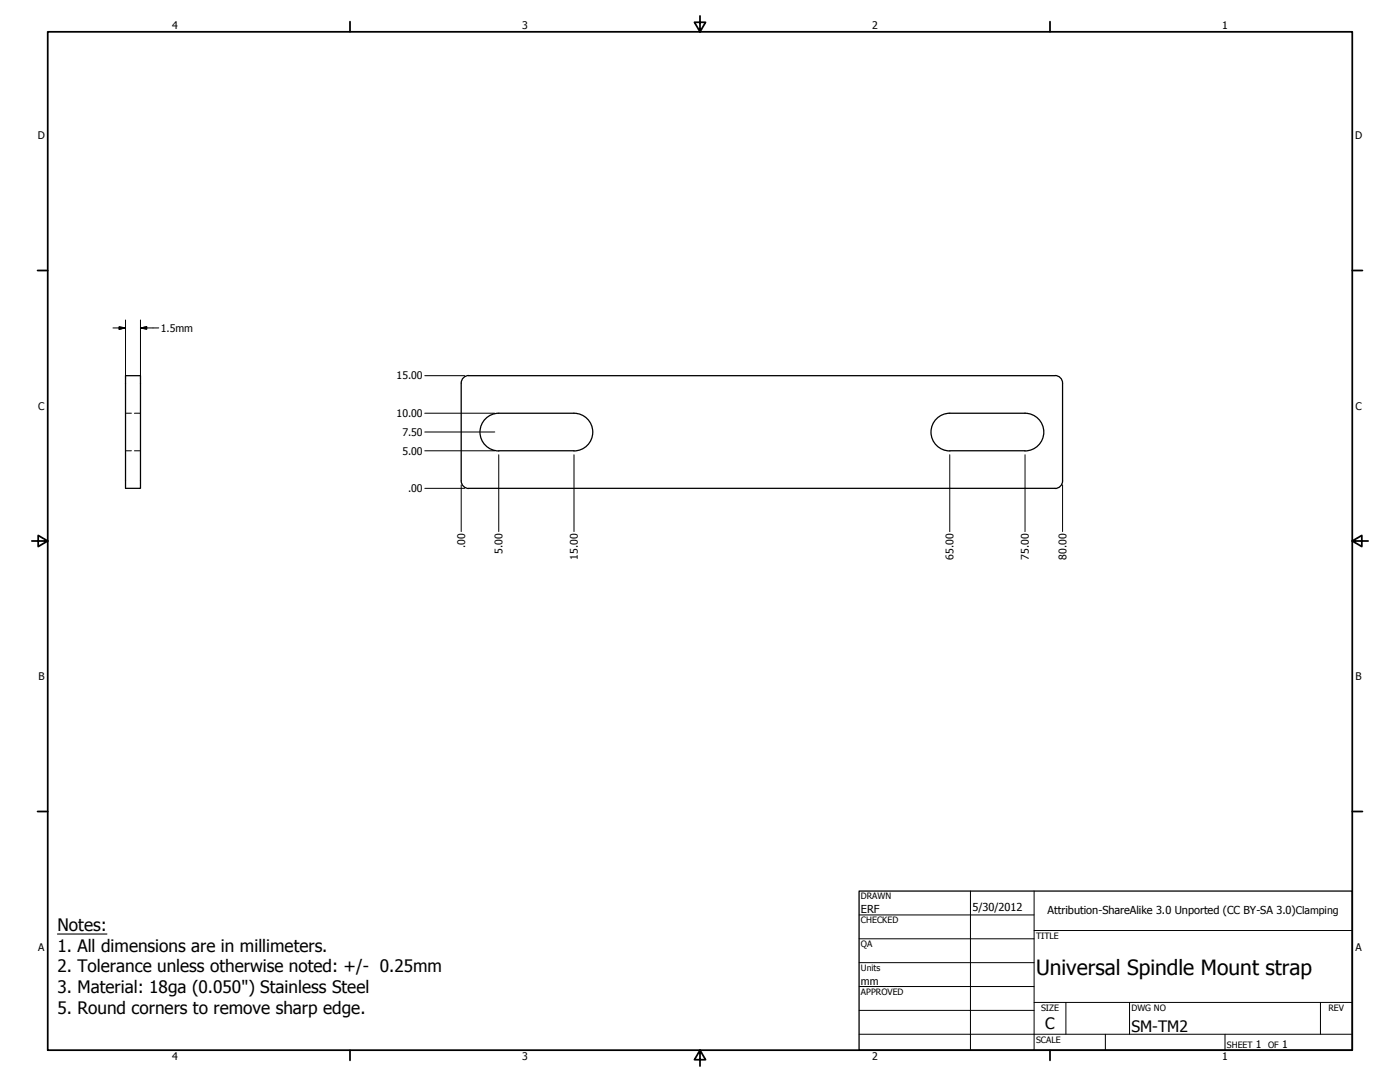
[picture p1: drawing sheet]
<svg xmlns="http://www.w3.org/2000/svg" width="559mm" height="432mm" viewBox="0 0 559 432" stroke-linecap="round" stroke-linejoin="round" font-family="sans-serif">
<!-- layer: Visible (ANSI) -->
<path d="M50.1 149.9h6v45h-6zM193.4 167.5l.8-.7a7.5 7.5 0 0 1 4.9-1.9h30a7.5 7.5 0 0 1 7.5 7.5 7.5 7.5 0 0 1-7.5 7.5l-30 .1a7.5 7.5 0 0 1-6.8-4.4 7.5 7.5 0 0 1 1.1-8.1zM373.4 167.5l.8-.7a7.5 7.5 0 0 1 4.9-1.9h30a7.5 7.5 0 0 1 7.5 7.5 7.5 7.5 0 0 1-7.5 7.5l-30 .1a7.5 7.5 0 0 1-6.8-4.4 7.5 7.5 0 0 1 1.1-8.1zM187.1 194.9h234M187.1 194.9l-1.9-.6a3 3 0 0 1-1.1-2.4v-39l.6-1.9a2.71 2.71 0 0 1 2.4-1.1h234.7l1.7 1.1 .6 1.9v39a3 3 0 0 1-3 3" fill="none" stroke="#000" stroke-width=".51"/>
<!-- layer: Hidden (ANSI) -->
<path d="M50.1 164.9h2.4M50.1 179.9h2.4M53.7 164.9h2.4M53.7 179.9h2.4" fill="none" stroke="#000" stroke-width=".4"/>
<!-- layer: Border (ANSI) -->
<g fill="none" stroke="#000" stroke-width=".7">
<path d="M19 12.7h520.8v406.4h-520.8zM139.7 8.6v4.1M279.4 6.3v6.4l-2.2-3.8h4.4l-2.2 3.8M419.1 8.6v4.1M15 107.9h4M539.8 107.9h4M12.7 215.9h6.3l-3.8-2.2v4.4l3.8-2.2M539.8 215.9l3.8 2.2v-4.4l-3.8 2.2h6.3M15 323.8h4M539.8 323.8h4M139.7 419.1v4.1M279.4 419.1l2.2 3.8h-4.4l2.2-3.8v6.3"/>
<path d="M419.1 419.1v4.1"/>
</g>
<!-- layer: Title (ANSI) -->
<g fill="none" stroke="#000" stroke-width=".4">
<path d="M387.3 355.6v63.5M412.7 355.6v63.5M342.9 365.1h69.8M342.9 374.6h69.8M412.7 371.3h127.1M342.9 384.2h69.8M342.9 393.7h69.8M342.9 412.7h196.9M342.9 403.2h69.8M412.7 400h127.1M425.4 400v12.7M441.2 412.7v6.4"/>
<path d="M450.8 400v12.7M488.9 412.7v6.4M527 400v12.7"/>
</g>
<path d="M342.9 355.6h196.9v63.5h-196.9z" fill="none" stroke="#000" stroke-width=".51"/>
<!-- layer: Symbol (ANSI) -->
<path d="M22.9 372.7h19.8" fill="none" stroke="#000" stroke-width=".44"/>
<!-- layer: Dimension (ANSI) -->
<g fill="none" stroke="#000" stroke-width=".4">
<path d="M45.1 130.9h5M47.6 130.4l2.5 .5-2.5 .5zM50.1 127.7v23.6M56.1 130.9l2.4-.5v1zM56.1 130.9h7.3M56.1 127.7v23.6M169.5 149.9h16M169.5 179.9h28M169.5 172.4h28M169.5 164.9h28M169.5 194.9h16M184.1 193.5v18.7"/>
<path d="M199.1 181.5v30.7M229.1 181.5v30.7M379.1 181.5v30.7M409.1 181.5v30.7M424.1 193.5v18.7"/>
</g>
<path d="M47.6 131.4l2.5-.5zM47.6 130.4l2.5 .5-2.5 .5zM56.1 130.9l2.4-.5zM56.1 130.9l2.4-.5v1z" fill="#000" stroke="#000" stroke-width=".4"/>
<text font-size="8.4" x="413.5" y="389.1">Universal Spindle Mount strap</text>
<g font-size="6.9">
<text x="22.9" y="371.6">Notes:</text>
<text x="22.9" y="379.9">1. All dimensions are in millimeters.</text>
<text x="22.9" y="388">2. Tolerance unless otherwise noted: +/- 0.25mm</text>
<text x="22.9" y="396.3">3. Material: 18ga (0.050&quot;) Stainless Steel</text>
<text x="22.9" y="404.6">5. Round corners to remove sharp edge.</text>
</g>
<g font-size="6.3">
<text x="417.2" y="410.6">C</text>
<text x="451.6" y="411.9">SM-TM2</text>
</g>
<g font-size="4.4">
<text x="343.7" y="364.4">ERF</text>
<text x="388.1" y="363.7">5/30/2012</text>
<text x="418.1" y="364.7">Attribution-ShareAlike 3.0 Unported (CC BY-SA 3.0)Clamping</text>
</g>
<g font-size="4.2">
<text x="68.7" y="11.7">4</text>
<text x="208.4" y="11.7">3</text>
<text x="348.1" y="11.7">2</text>
<text x="487.8" y="11.7">1</text>
<text x="15.1" y="55.5">D</text>
<text x="540.9" y="55.5">D</text>
<text x="64.2" y="132.4">1.5mm</text>
<text x="158.3" y="151.4">15.00</text>
<text x="15.2" y="163.4">C</text>
<text x="158.3" y="166.4">10.00</text>
<text x="541" y="163.4">C</text>
<text x="160.6" y="173.9">7.50</text>
<text x="160.6" y="181.4">5.00</text>
<text x="162.9" y="196.4">.00</text>
<text x="185.6" y="218.8" transform="rotate(-90 185.6 218.8)">.00</text>
<text x="200.6" y="221" transform="rotate(-90 200.6 221)">5.00</text>
<text x="230.6" y="223.3" transform="rotate(-90 230.6 223.3)">15.00</text>
<text x="380.6" y="223.3" transform="rotate(-90 380.6 223.3)">65.00</text>
<text x="410.7" y="223.3" transform="rotate(-90 410.7 223.3)">75.00</text>
<text x="425.6" y="223.3" transform="rotate(-90 425.6 223.3)">80.00</text>
<text x="15.3" y="271.4">B</text>
<text x="541.1" y="271.4">B</text>
<text x="15.2" y="379.3">A</text>
<text x="541" y="379.3">A</text>
<text x="343.7" y="392.9">mm</text>
<text x="501.3" y="418.3">1</text>
<text x="511.8" y="418.3">1</text>
<text x="68.7" y="423.2">4</text>
<text x="208.4" y="423.2">3</text>
<text x="348.1" y="423.2">2</text>
<text x="487.8" y="423.2">1</text>
</g>
<g font-size="3.5">
<text x="343.7" y="358.9">DRAWN</text>
<text x="343.7" y="368.5">CHECKED</text>
<text x="413.5" y="374.6">TITLE</text>
<text x="343.7" y="378">QA</text>
<text x="343.7" y="387.5">Units</text>
<text x="343.7" y="397.1">APPROVED</text>
<text x="415.5" y="403.4">SIZE</text>
<text x="451.6" y="403.4">DWG NO</text>
<text x="530.3" y="403.4">REV</text>
<text x="413.5" y="416.1">SCALE</text>
<text x="489.7" y="418.3">SHEET</text>
<text x="506.2" y="418.3">OF</text>
</g>
</svg>
